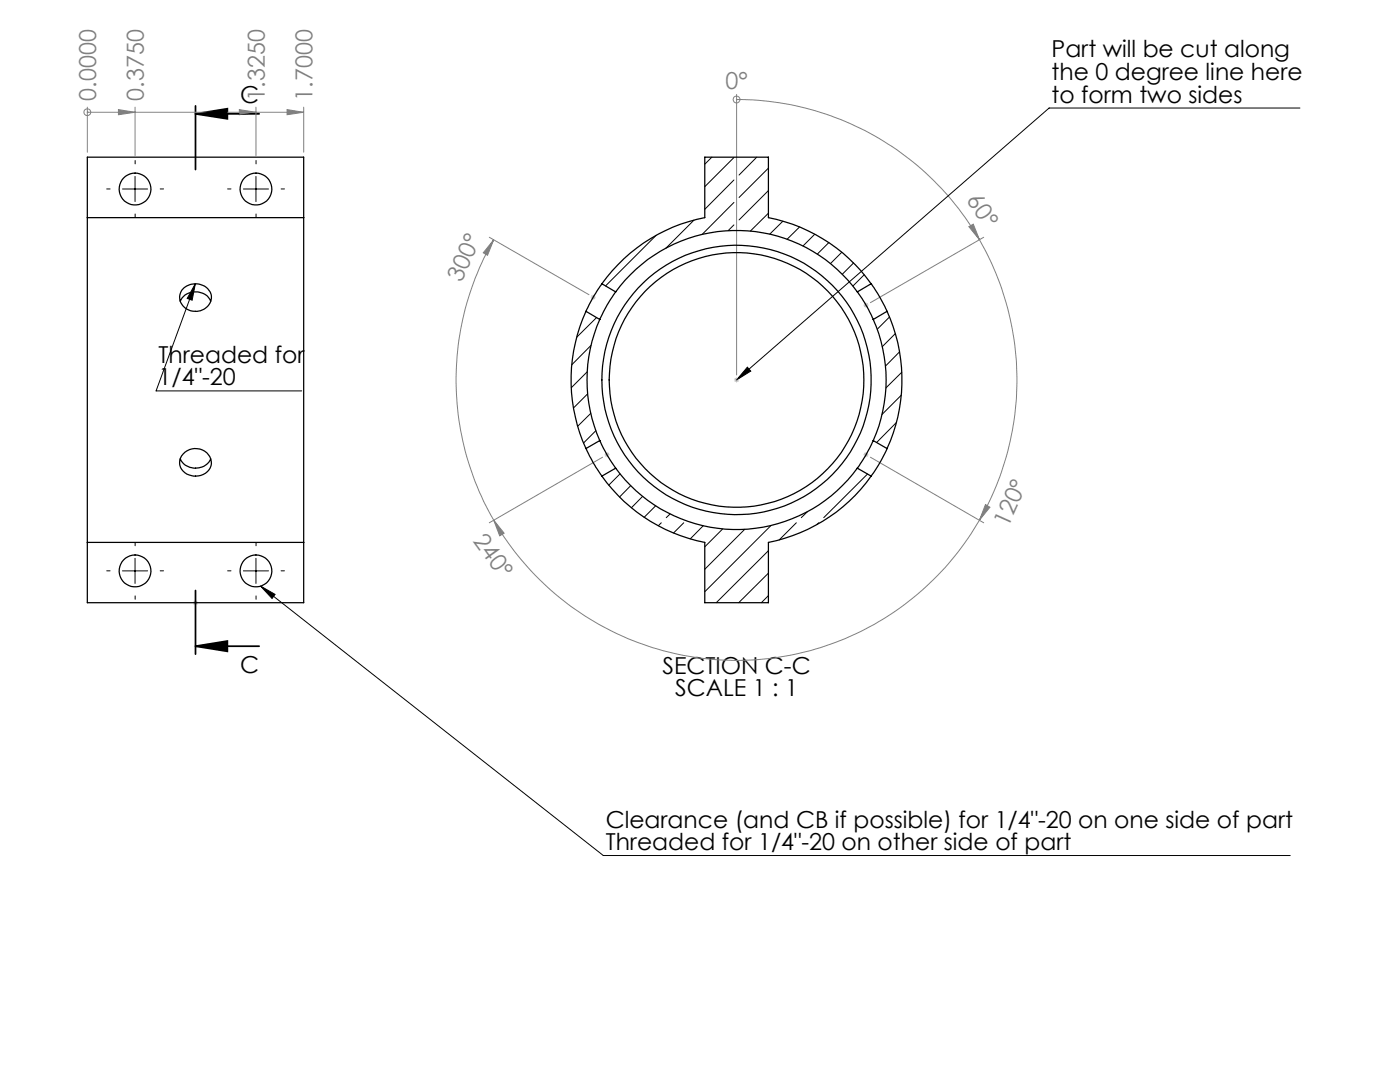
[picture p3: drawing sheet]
<svg xmlns="http://www.w3.org/2000/svg" width="279mm" height="216mm" viewBox="0 0 279 216" stroke-linecap="round" stroke-linejoin="round" font-family="sans-serif">
<g fill="none" stroke="#000" stroke-width=".2">
<path d="M24.4 37.7h5.1M27 35.2v5M48.6 37.7h5M51.1 35.2v5M259.4 21.6h-50l-62.4 54.2M39 56.6l-7.8 21.4h29M39 56.6l-.7 3.3-.9-.4zM149.2 73.3l.6 .7-2.8 1.8zM24.4 113.9h5.1M27 111.4v5M48.6 113.9h5M51.1 111.4v5"/>
<path d="M52 116.9l2.9 1.7-.6 .8zM52 116.9l68.4 53.8h137.1"/>
</g>
<path d="M39 22.7l6.4-1v2zM39 22.7h12.7M39 21.1v12.7M39 117.8v12.7M39 128.9l6.4-1v2.1zM39 128.9h12.7" fill="none" stroke="#000" stroke-width=".35"/>
<g fill="none" stroke="#808080" stroke-width=".2">
<path d="M147 19.9a56 56 0 0 1 48.5 27.9M147 19.9h.1M147 18.8v56M17.4 22.4h.1M17.4 21.4v9M17.4 22.4h43.2M23.6 21.9l3.4 .5-3.4 .5zM27 21.4v9.6M47.8 21.9l3.3 .5-3.3 .5zM51.1 21.4v9.6M57.3 21.9l3.3 .5-3.3 .5zM60.6 21.4v9"/>
<path d="M97.6 47.3l19.9 11.5M98.5 47.8a55.8 55.8 0 0 0 0 56M98.5 47.8l-1.2 3.1-.9-.5zM193.4 45.2l.8-.5 1.3 3.1zM195.5 47.8a56 56 0 0 1 0 56M196.3 47.3l-22.6 13.1M120.3 91.2l-22.7 13.1M173.7 91.2l22.6 13.1M98.5 103.8a55.9 55.9 0 0 0 97 0M98.5 103.8l2.1 2.6-.9 .5zM196.7 100.7l.9 .5-2.1 2.6z"/>
<circle cx="147" cy="19.8" r=".68"/>
<circle cx="17.4" cy="22.4" r=".68"/>
</g>
<g fill="none" stroke="#c0c0c0" stroke-width=".2">
<path d="M117.9 59.3h1M118 58.9l.7 .8M118.4 58.8v1M118.7 58.9l-.7 .8M146.5 75.8h1M146.6 75.5l.8 .7M147 75.3v1M147.4 75.5l-.8 .7M172.3 60.9h1M172.5 60.5l.7 .7M172.8 60.4v1M173.2 60.5l-.7 .7"/>
<path d="M120.7 90.7h.9M120.8 90.4l.7 .7M121.1 90.2v1M121.5 90.4l-.7 .7M172.3 90.7h1M172.5 90.4l.7 .7M172.8 90.2v1M173.2 90.4l-.7 .7M38.7 119.9l.7 .7M39 119.8v1M39.4 119.9l-.7 .7M38.5 120.3h1"/>
</g>
<g fill="none" stroke="#000" stroke-width=".2" stroke-dasharray="15.2 1.3 1.3 1.3">
<path d="M22 37.7h-.7M27 32.7v-.7M32 37.7h.6M46.1 37.7h-.7M51.1 32.7v-.7M56.1 37.7h.7M27 42.7v.7M51.1 42.7v.7M22 113.9h-.7M27 108.9v-.7M27 118.9v.7M32 113.9h.6"/>
<path d="M46.1 113.9h-.7M51.1 108.9v-.7M51.1 118.9v.7M56.1 113.9h.7"/>
</g>
<g fill="#000">
<path d="M39 22.7l6.4-1v2zM39 128.9l6.4-1v2.1z"/>
<path d="M39 56.6l-.7 3.3-.9-.4zM52 116.9l2.9 1.7-.6 .8zM149.2 73.3l.6 .7-2.8 1.8z"/>
</g>
<g fill="#808080">
<path d="M193.4 45.2l.8-.5 1.3 3.1z"/>
<path d="M98.5 103.8l2.1 2.6-.9 .5z"/>
<path d="M98.5 47.8l-1.2 3.1-.9-.5z"/>
<path d="M196.7 100.7l.9 .5-2.1 2.6z"/>
<path d="M23.6 21.9l3.4 .5-3.4 .5zM47.8 21.9l3.3 .5-3.3 .5zM57.3 21.9l3.3 .5-3.3 .5z"/>
</g>
<g fill="none" stroke="#000" stroke-width=".25">
<path d="M17.4 43.4v64.8M17.4 43.4h43.2M17.4 43.4v-12h43.2v12M36.6 57.6a3.4 3.4 0 0 1 5.6 1.5 3.2 3.2 0 0 1-3.1 3 3.2 3.2 0 0 1-3.3-2.9l.3-.9zM60.6 43.4v64.8M120.1 56.6v.1a32 32 0 0 0-3.2 5.4M120.1 56.6a32.8 32.8 0 0 1 20.6-13.2v-12h12.7v12a33.1 33.1 0 0 1 20.4 13.2M120.1 56.6l2.8 1.6M122.9 58.2l-.1 .1a27.8 27.8 0 0 0-3.1 5.4M122.9 58.2a29.9 29.9 0 0 1 48.2 0M171.1 58.2a28.9 28.9 0 0 1 3.2 5.5M173.8 56.6l.1 .1a32 32 0 0 1 3.1 5.4"/>
<path d="M173.8 56.6l-2.7 1.6M36 60.1a3.4 3.4 0 0 1 3-1.9 3.4 3.4 0 0 1 3.1 1.9M116.9 62.1a33 33 0 0 0 0 27.4M116.9 62.1l2.8 1.6M119.7 63.7a30 30 0 0 0 0 24.2M174.3 63.7a29.6 29.6 0 0 1 0 24.2M177 62.1a33 33 0 0 1 0 27.4M177 62.1l-2.7 1.6M36 91.5a3.4 3.4 0 0 0 3 1.9 3.4 3.4 0 0 0 3.1-1.9M36.9 90.2a3.2 3.2 0 0 1 3.5-.4 3.2 3.2 0 0 1 1.7 3.1 3.3 3.3 0 0 1-3.1 2.1 3.3 3.3 0 0 1-3.1-2.2 2.64 2.64 0 0 1 1-2.6zM116.9 89.5l.1 .1a28.6 28.6 0 0 0 3.1 5.4M119.7 87.9l.1 .1a25.8 25.8 0 0 0 3.1 5.4"/>
<path d="M119.7 87.9l-2.8 1.6M120.1 95a33 33 0 0 0 20.6 13.2v12.1h12.7v-12.1a33 33 0 0 0 20.4-13.2M122.9 93.4a29.9 29.9 0 0 0 48.2 0M122.9 93.4l-2.8 1.6M171.1 93.4l2.7 1.6M174.3 87.9l-.1 .1a28.1 28.1 0 0 1-3.1 5.4M174.3 87.9l2.7 1.6M177 89.5a28.9 28.9 0 0 1-3.2 5.5M17.4 108.2h43.2M17.4 108.2v12.1h43.2v-12.1"/>
<circle cx="27" cy="37.7" r="3.2"/>
<circle cx="51.1" cy="37.7" r="3.2"/>
<circle cx="147" cy="75.8" r="25.4"/>
<circle cx="147" cy="75.8" r="26.9"/>
<circle cx="27" cy="113.9" r="3.2"/>
<circle cx="51.1" cy="113.9" r="3.2"/>
</g>
<g fill="none" stroke="#000" stroke-width=".2">
<path d="M142.1 31.4l-1.4 1.4M146.5 31.4l-5.8 5.9M146.5 35.9l-5.8 5.9M151 31.4l-3.5 3.5M153.4 33.5l-5.9 5.9M153.4 38l-5.9 5.9M131 47l-10.1 10M138.5 43.9l-5.6 5.6M146.5 44.9l-1.2 1.1M146.5 40.4l-6.4 6.4M153.4 42.5l-3.6 3.6M156.2 44.1l-2.6 2.6"/>
<path d="M159.6 45.3l-2.5 2.4M162.6 46.7l-2.3 2.4M165.4 48.4l-2.3 2.3M168 50.3l-2.3 2.3M170.4 52.5l-2.3 2.2M172.5 54.8l-2.3 2.3M117.2 74.2l-3.2 3.2M117.3 78.6l-2.9 2.8M117.9 68.9l-3.8 3.9M119.1 63.4l-4 3.9M177.5 63.3l-2.4 2.4M178.7 66.6l-2.6 2.6"/>
<path d="M179.5 70.2l-2.8 2.9M179.9 78.8l-3.9 3.9M180 74.3l-3.2 3.1M117.9 82.5l-2.6 2.6M118.9 85.9l-2.4 2.5M123.8 94.5l-2.3 2.3M125.9 96.9l-2.3 2.3M128.2 99.1l-2.2 2.2M173.1 94.6l-8.7 8.7M178.9 84.3l-4 4M130.8 100.9l-2.2 2.3M132 104.3l-.6 .6"/>
<path d="M133.7 102.6l-.7 .7M136.5 104.3l-2.1 2.1M140.3 104.9l-2.5 2.6M144.2 105.6l-3.5 3.5M148.6 105.6l-7.9 8M153.4 109.9l-10.5 10.4M153.4 114.4l-6 5.9M153.4 118.9l-1.5 1.4M153.9 104.8l-13.2 13.3M158.9 104.3l-3.4 3.4M161.1 102.1l-1.2 1.2M163.4 104.3l-.4 .4"/>
</g>
<g font-size="4.7">
<text x="209.8" y="11.5">Part will be cut along</text>
<text x="209.8" y="16">the 0 degree line here</text>
<text x="47.9" y="20.6">C</text>
<text x="209.8" y="20.5">to form two sides</text>
<text x="31.7" y="72.4">Threaded for</text>
<text x="31.7" y="76.9">1/4&quot;-20</text>
<text x="47.9" y="134.3">C</text>
<text x="132.2" y="134.4">SECTION C-C</text>
<text x="134.7" y="138.9">SCALE 1 : 1</text>
<text x="120.9" y="165.1">Clearance (and CB if possible) for 1/4&quot;-20 on one side of part</text>
<text x="120.9" y="169.7">Threaded for 1/4&quot;-20 on other side of part</text>
</g>
<g font-size="4.7" fill="#808080">
<text x="144.8" y="17.8">0°</text>
<text x="19.2" y="20.1" transform="rotate(-90 19.2 20.1)">0.0000</text>
<text x="28.7" y="20.1" transform="rotate(-90 28.7 20.1)">0.3750</text>
<text x="52.9" y="20.1" transform="rotate(-90 52.9 20.1)">1.3250</text>
<text x="62.4" y="20.1" transform="rotate(-90 62.4 20.1)">1.7000</text>
<text x="192.7" y="40" transform="rotate(55 192.7 40)">60°</text>
<text x="92.1" y="56.5" transform="rotate(-66 92.1 56.5)">300°</text>
<text x="94.3" y="107.9" transform="rotate(54 94.3 107.9)">240°</text>
<text x="201.2" y="105.4" transform="rotate(-66 201.2 105.4)">120°</text>
</g>
</svg>
